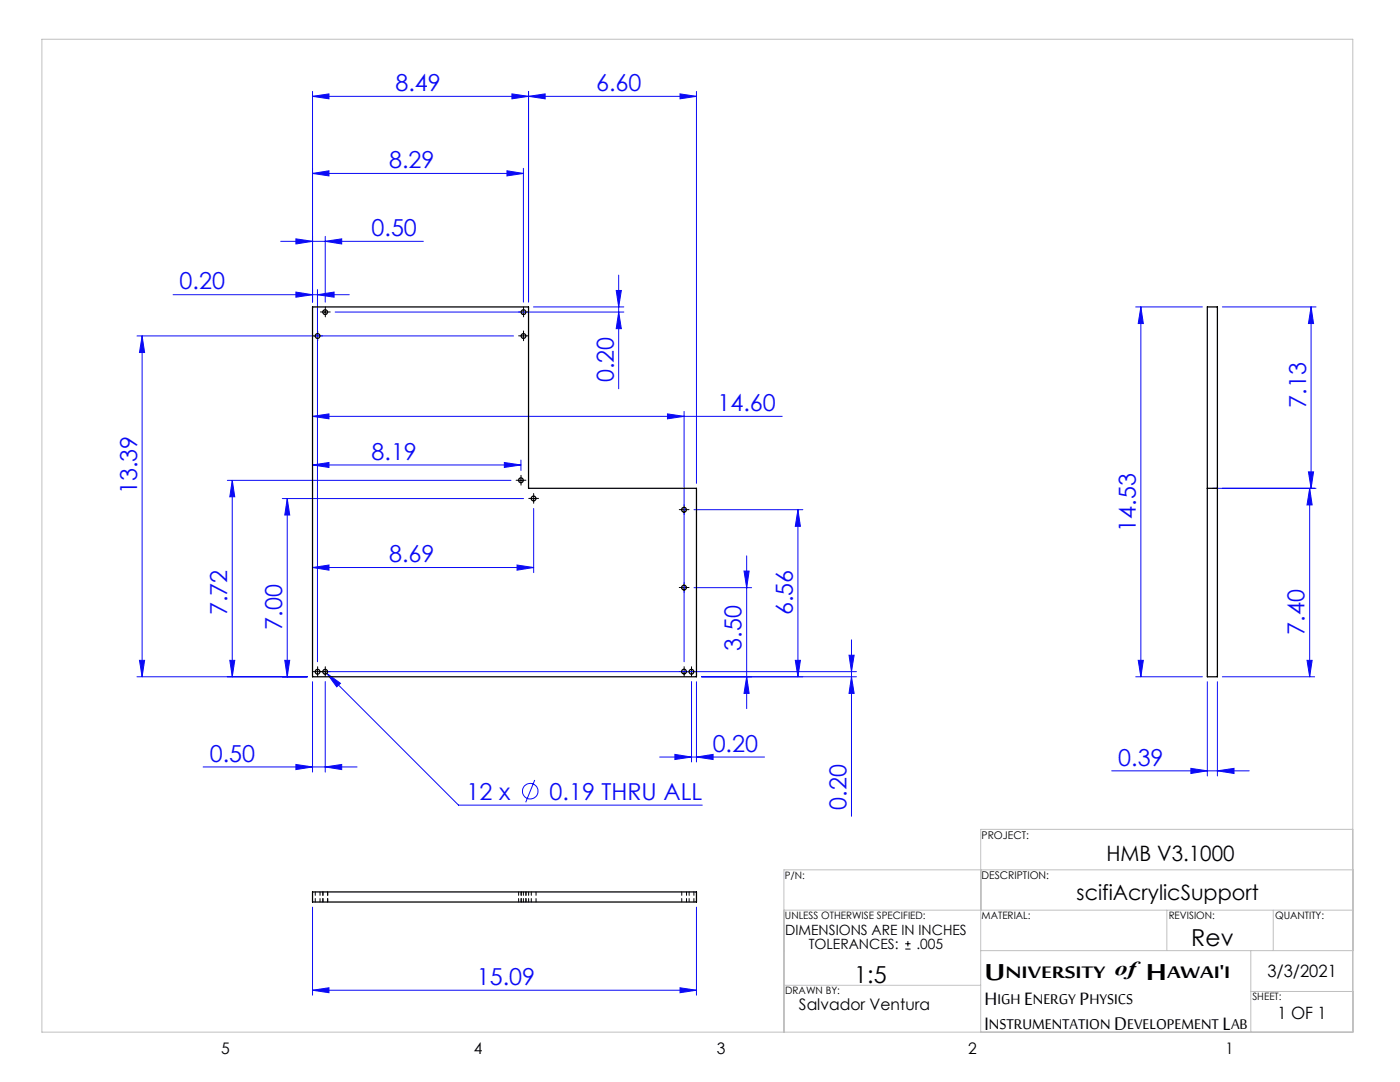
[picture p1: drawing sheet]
<svg xmlns="http://www.w3.org/2000/svg" width="279mm" height="216mm" viewBox="0 0 279 216" stroke-linecap="round" stroke-linejoin="round" font-family="sans-serif">
<g fill="none" stroke="#0a0af5" stroke-width=".2">
<path d="M62.4 19.2l3.3-.5v1zM62.4 18.2v42.1M62.4 19.2h76.6M102.2 18.7l3.3 .5-3.3 .5zM105.5 18.2v42.1M105.5 19.2l3.3-.5v1zM135.7 18.7l3.3 .5-3.3 .5zM139 18.2v78.2M62.4 34.6l3.3-.5v1zM62.4 34.6h42.1M101.2 34.1l3.3 .5-3.3 .5zM104.5 33.6v26.7"/>
<path d="M34.5 58.8h35.2M56 48.2h28.5M59.1 58.3l3.3 .5-3.3 .5zM59.1 47.7l3.3 .5-3.3 .5zM63.4 58.8l3.3-.5v1zM63.4 57.8v74.2M64.9 48.2l3.3-.5v1zM64.9 47.2v13.1M123 58h1l-.5 3.2zM123.5 54.9v22.7M27.3 67h75.2M28.4 67v68"/>
<path d="M28.4 67l.5 3.3h-1.1zM66.9 62.3h57.6M106.5 61.2h18M123.5 62.3l.5 3.3h-1zM226.7 61.2h13.3M227.7 61.2v73.8M227.7 61.2l.5 3.4h-1zM243.9 61.2h18.7M261.7 61.2l.4 3.4h-1zM261.7 61.2v36.2M45.4 95.8h56.6M46.4 95.8v39.2"/>
<path d="M46.4 95.8l.4 3.3h-.9zM56.3 99.5h48.2M57.3 99.5l.5 3.3h-1zM57.3 99.5v35.5M62.4 83.1l3.3-.5v1zM62.4 92.8l3.3-.5v1zM62.4 83.1h93.7M62.4 92.8h41.6M100.6 92.3l3.4 .5-3.4 .5zM104 91.8v2.1M133.2 82.6l3.3 .5-3.3 .5zM136.5 82.1v49.9"/>
<path d="M242 97.4h20.6M261.1 94.2h1l-.4 3.2zM261.4 97.4v37.6M261.4 97.4l.5 3.4h-1.1zM62.4 113.2l3.3-.5v1.1zM62.4 113.2h44.1M103.2 112.7l3.3 .5-3.3 .6zM106.5 101.5v12.8M138.5 117.3h11.5M138.5 101.7h21.7M148.5 113.9h1l-.5 3.4zM149 110.9v30.5"/>
<path d="M159.2 101.7l.5 3.3h-1zM159.2 101.7v33.3M27.3 135h34M27.8 131.8h1.1l-.5 3.2zM45.9 131.8h.9l-.4 3.2zM56.8 131.8h1l-.5 3.2zM62.4 136v18.1M64.9 136v18.1M65.2 134.4l2.7 1.9-.7 .8zM65.2 134.4l26.3 26.3h48.7M65.3 134h105.6M138 136v16"/>
<path d="M139 136v16M140 135h30.9M149 135l.5 3.4h-1zM158.7 131.8h1l-.5 3.2zM169.4 130.7h1.1l-.6 3.3zM169.9 135l.6 3.4h-1.1zM169.9 127.7v35.2M226.7 135h13.3M227.2 131.8h1l-.5 3.2zM240.9 136v18.8M243 136v18.8M243.9 135h18.5"/>
<path d="M260.8 131.8h1.1l-.5 3.2zM40.5 153h30.8M59.1 152.5l3.3 .5-3.3 .6zM64.9 153l3.3-.5v1.1zM106.7 155.6l-1.8 4.5M131.7 151.1h20.9M134.7 150.5l3.3 .6-3.3 .5zM139 151.1l3.3-.6v1.1zM221.9 153.8h27.4M237.7 153.3l3.2 .5-3.2 .5zM243 153.8l3.3-.5v1zM62.4 197.6l3.3-.5v1z"/>
<path d="M62.4 181v17.6M62.4 197.6h76.6M135.7 197.1l3.3 .5-3.3 .5zM139 181v17.6"/>
<circle cx="105.8" cy="157.9" r="1.56"/>
</g>
<g fill="none" stroke="#000" stroke-width=".2">
<path d="M62.9 67h1M63.4 66.5v1M64.4 62.3h1M64.9 61.8v1M104 62.3h1M104 67h1M104.5 61.8v1M104.5 66.5v1M103.5 95.8h1M104 95.4v.9M106 99.5h1M106.5 99v1"/>
<path d="M136 117.3h1M136 101.7h1M136.5 101.2v1M136.5 116.7v1.1M62.9 134h1M63.4 133.5v1M64.4 134h1M64.9 133.5v1M136 134h1M136.5 133.5v1M137.5 134h1M138 133.5v1"/>
<path d="M180.7 189.4h1M180.7 188.3h1M181.2 187.8v1"/>
</g>
<g fill="none" stroke="#000" stroke-width=".2" stroke-dasharray="15.2 1.3 1.3 1.3">
<path d="M62.9 67h-.5M63.4 66.5v-.5M63.4 67.5v.5M63.9 67h.5M64.4 62.3h-.5M64.9 61.8v-.5M64.9 62.8v.4M65.4 62.3h.5M104 67h-.5M104 62.3h-.5M104.5 66.5v-.5M104.5 67.5v.5"/>
<path d="M104.5 61.8v-.5M104.5 62.8v.4M105 67h.5M105 62.3h.5M103.5 95.8h-.5M104 95.3v-.4M104 96.3v.5M104.5 95.8h.5M106 99.5h-.5M106.5 99v-.5M106.5 100v.4M107 99.5h.5"/>
<path d="M136 117.2h-.4M136 101.7h-.4M136.5 116.7v-.4M136.5 117.7v.5M136.5 101.2v-.5M136.5 102.2v.5M137 117.2h.5M137 101.7h.5M62.9 134h-.5M63.4 133.5v-.5M63.4 134.5v.5M63.9 134h.5"/>
<path d="M64.4 134h-.5M64.9 133.5v-.5M64.9 134.5v.5M65.4 134h.5M136 134h-.4M136.5 133.5v-.5M136.5 134.5v.5M137 134h.5M137.5 134h-.5M138 133.5v-.5M138 134.5v.5M138.5 134h.5"/>
</g>
<path d="M8.4 7.8h261.6v198.2h-261.6zM270 173.6h-113.5v32.4M270 165.5h-74.3v40.5M156.5 196.6h39.2M156.5 181.6h113.5M195.7 189.7h74.3M232.9 181.6v8.1M249.6 189.7v16.3M249.6 197.8h20.4M254.1 181.6v8.1" fill="none" stroke="#c0c0c0" stroke-width=".2"/>
<g fill="#0a0af5">
<path d="M63.4 58.8l3.3-.5v1zM59.1 58.3l3.3 .5-3.3 .5zM64.9 153l3.3-.5v1.1zM59.1 152.5l3.3 .5-3.3 .6zM103.2 112.7l3.3 .5-3.3 .6zM62.4 113.2l3.3-.5v1.1zM64.9 48.2l3.3-.5v1zM59.1 47.7l3.3 .5-3.3 .5zM135.7 18.7l3.3 .5-3.3 .5zM105.5 19.2l3.3-.5v1z"/>
<path d="M65.2 134.4l2 2.7 .7-.8zM134.7 150.5l3.3 .6-3.3 .5zM139 151.1l3.3-.6v1.1zM62.4 83.1l3.3-.5v1zM133.2 82.6l3.3 .5-3.3 .5zM62.4 34.6l3.3-.5v1zM101.2 34.1l3.3 .5-3.3 .5zM62.4 92.8l3.3-.5v1zM100.6 92.3l3.4 .5-3.4 .5zM237.7 153.3l3.2 .5-3.2 .5zM243 153.8l3.3-.5v1zM62.4 197.6l3.3-.5v1zM135.7 197.1l3.3 .5-3.3 .5z"/>
<path d="M102.2 18.7l3.3 .5-3.3 .5zM62.4 19.2l3.3-.5v1z"/>
<path d="M227.2 131.8h1l-.5 3.2zM227.7 61.2l.5 3.4h-1z"/>
<path d="M149 135l.5 3.4h-1zM148.5 113.9h1l-.5 3.4zM158.7 131.8h1l-.5 3.2zM159.2 101.7l.5 3.3h-1zM123.5 62.3l.5 3.3h-1zM123 58h1l-.5 3.2z"/>
<path d="M28.4 67l.5 3.3h-1.1zM27.8 131.8h1.1l-.5 3.2zM169.4 130.7h1.1l-.6 3.3zM169.9 135l.6 3.4h-1.1zM57.3 99.5l.5 3.3h-1zM56.8 131.8h1l-.5 3.2zM46.4 95.8l.4 3.3h-.9zM45.9 131.8h.9l-.4 3.2zM261.7 61.2l.4 3.4h-1zM261.1 94.2h1l-.4 3.2zM261.4 97.4l.5 3.4h-1.1zM260.8 131.8h1.1l-.5 3.2z"/>
</g>
<g fill="none" stroke="#000" stroke-width=".25">
<path d="M62.4 61.2h43.1v36.2h33.5v37.6h-76.6zM240.9 61.2h2.1v73.8h-2.1zM240.9 97.4h2.1M62.4 178h76.6v2h-76.6z"/>
<circle cx="63.4" cy="67" r=".48"/>
<circle cx="64.9" cy="62.3" r=".48"/>
<circle cx="104.5" cy="67" r=".48"/>
<circle cx="104.5" cy="62.3" r=".48"/>
<circle cx="103.9" cy="95.8" r=".47"/>
<circle cx="106.5" cy="99.5" r=".47"/>
<circle cx="136.5" cy="101.7" r=".49"/>
<circle cx="136.5" cy="117.2" r=".48"/>
<circle cx="63.4" cy="134" r=".48"/>
<circle cx="64.9" cy="134" r=".48"/>
<circle cx="136.5" cy="134" r=".47"/>
<circle cx="138" cy="134" r=".48"/>
</g>
<g fill="none" stroke="#000" stroke-width=".2" stroke-dasharray="1.3 .6" stroke-dashoffset=".6">
<path d="M62.9 178v2M63.9 180v-2M64.4 178v2M65.4 180v-2M103.5 178v2M104 178v2M104.5 180v-2M105 180v-2M105.5 178v2M106 178v2M107 180v-2M136.1 178v2"/>
<path d="M137 180v-2M137.5 178v2M138.5 180v-2"/>
</g>
<g font-size="6.3">
<text x="196.5" y="195.5">U</text>
<text x="228.7" y="195.5">H</text>
</g>
<g font-size="4.9">
<text x="196.5" y="200.6">H</text>
<text x="204.4" y="200.6">E</text>
<text x="215.5" y="200.6">P</text>
<text x="196.5" y="205.5">I</text>
<text x="222.4" y="205.5">D</text>
<text x="244" y="205.5">L</text>
</g>
<g font-size="4.7" fill="#0a0af5">
<text x="78.9" y="18.2">8.49</text>
<text x="119" y="18.2">6.60</text>
<text x="77.6" y="33.6">8.29</text>
<text x="74.2" y="47.1">0.50</text>
<text x="35.9" y="57.8">0.20</text>
<text x="122.5" y="76.3" transform="rotate(-90 122.5 76.3)">0.20</text>
<text x="143.2" y="82">14.60</text>
<text x="260.6" y="81.4" transform="rotate(-90 260.6 81.4)">7.13</text>
<text x="74.2" y="91.8">8.19</text>
<text x="27.4" y="98.6" transform="rotate(-90 27.4 98.6)">13.39</text>
<text x="226.7" y="106.1" transform="rotate(-90 226.7 106.1)">14.53</text>
<text x="77.6" y="112.2">8.69</text>
<text x="45.4" y="122.7" transform="rotate(-90 45.4 122.7)">7.72</text>
<text x="56.3" y="125.7" transform="rotate(-90 56.3 125.7)">7.00</text>
<text x="158.2" y="122.7" transform="rotate(-90 158.2 122.7)">6.56</text>
<text x="148" y="129.9" transform="rotate(-90 148 129.9)">3.50</text>
<text x="260.4" y="126.6" transform="rotate(-90 260.4 126.6)">7.40</text>
<text x="41.9" y="152">0.50</text>
<text x="142.2" y="150">0.20</text>
<text x="223.2" y="152.8">0.39</text>
<text x="93.1" y="159.6">12 x</text>
<text x="109.7" y="159.6">0.19 THRU ALL</text>
<text x="168.9" y="161.6" transform="rotate(-90 168.9 161.6)">0.20</text>
<text x="95.2" y="196.6">15.09</text>
</g>
<g font-size="4.7">
<text x="237.7" y="188.9">Rev</text>
<text x="170.5" y="196.1">1:5</text>
</g>
<g font-size="4.6">
<text x="200.7" y="195.2">NIVERSITY of</text>
<text x="232.9" y="195.2">AWAI'I</text>
</g>
<g font-size="4.2">
<text x="220.8" y="171.7">HMB V3.1000</text>
<text x="214.9" y="179.7">scifiAcrylicSupport</text>
</g>
<g font-size="3.9">
<text x="199.1" y="200.4">IGH NERGY HYSICS</text>
<text x="197.4" y="205.3">NSTRUMENTATION</text>
<text x="225" y="205.3">EVELOPEMENT AB</text>
</g>
<g font-size="3.4">
<text x="252.9" y="195">3/3/2021</text>
<text x="255" y="203.3">1 OF 1</text>
</g>
<g font-size="3.2">
<text x="159.4" y="201.6">Salvador Ventura</text>
<text x="44.2" y="210.4">5</text>
<text x="94.6" y="210.3">4</text>
<text x="143.1" y="210.4">3</text>
<text x="193.2" y="210.3">2</text>
<text x="244.6" y="210.3">1</text>
</g>
<g font-size="2.8">
<text x="156.7" y="186.5">DIMENSIONS ARE IN INCHES</text>
<text x="161.4" y="189.4">TOLERANCES:</text>
<text x="182.9" y="189.4">.005</text>
</g>
<g font-size="2.1">
<text x="195.9" y="167.3">PROJECT:</text>
<text x="195.9" y="175.4">DESCRIPTION:</text>
</g>
<g font-size="2">
<text x="156.6" y="175.3">P/N:</text>
<text x="156.6" y="183.4">UNLESS OTHERWISE SPECIFIED:</text>
<text x="195.9" y="183.4">MATERIAL:</text>
<text x="233.2" y="183.4">REVISION:</text>
<text x="254.5" y="183.4">QUANTITY:</text>
<text x="156.7" y="198.4">DRAWN BY:</text>
<text x="249.9" y="199.6">SHEET:</text>
</g>
</svg>
